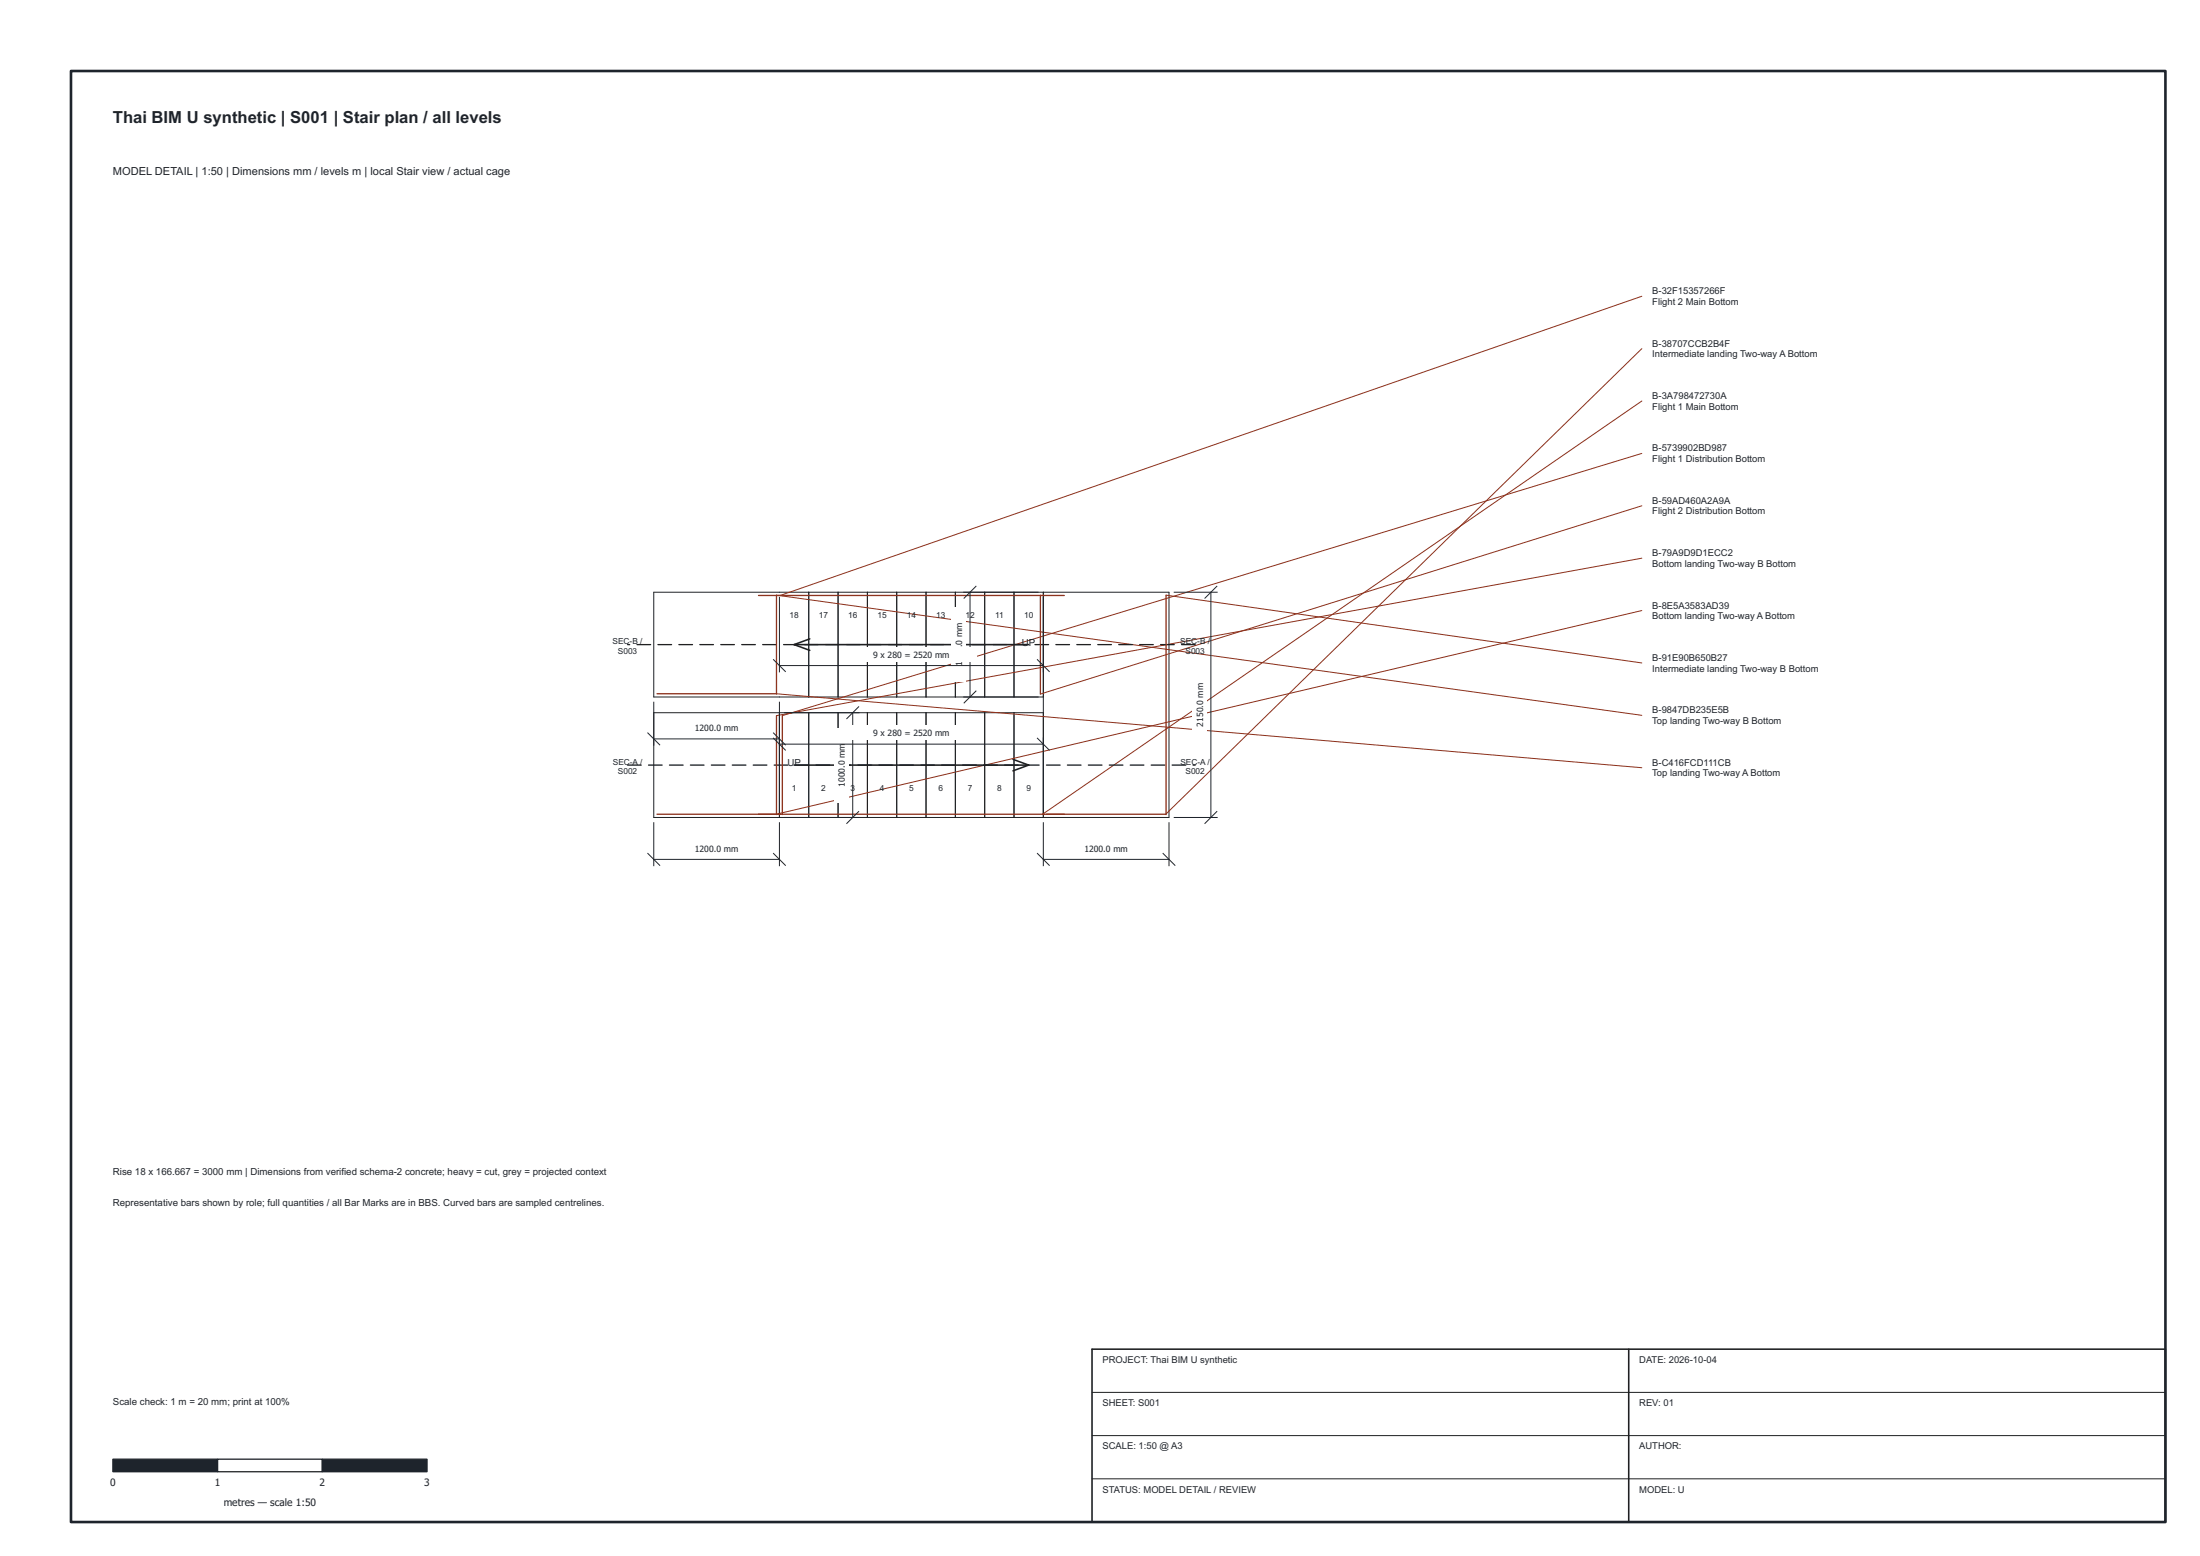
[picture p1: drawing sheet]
<svg xmlns="http://www.w3.org/2000/svg" width="420mm" height="297mm" viewBox="0 0 420 297" stroke-linecap="round" stroke-linejoin="round" font-family="sans-serif">
<g fill="none" stroke="#202020" stroke-width=".19">
<path d="M154.5 113.1v20M160.1 113.1v20M165.7 113.1v20M171.3 113.1v20M176.9 113.1v20M182.5 113.1v20M188.1 113.1v20M193.7 113.1v20M199.3 113.1v43M148.9 136.1v20M154.5 136.1v20M160.1 136.1v20"/>
<path d="M165.7 136.1v20M171.3 136.1v20M176.9 136.1v20M182.5 136.1v20M188.1 136.1v20M193.7 136.1v20M199.3 133.1h-74.4v-20h98.4v43h-98.4v-20h74.4M208.6 265.8h205M208.6 274.1h205M208.6 282.3h205"/>
</g>
<path d="M313.6 56.6l-164.6 57.1M313.6 76.6l-114.5 78.8M313.6 66.6l-91 88.8M313.6 86.6l-164.2 50M313.6 96.6l-114.9 35.9M148.3 113.6l165.3 23M222.7 113.6l90.9 13M313.6 106.6l-165.3 30M313.6 116.6l-165.4 38.8M148.2 132.4l165.4 14.2" fill="none" stroke="#8c301b" stroke-width=".19"/>
<g fill="none" stroke="#202020" stroke-width=".25">
<path d="M119.9 123.1h.4M121.7 123.1h2.6M125.7 123.1h2.6M129.7 123.1h2.6M133.7 123.1h2.6M137.7 123.1h2.6M141.7 123.1h2.6M145.7 123.1h2.6M149.7 123.1h2.6M153.7 123.1h2.6M157.7 123.1h2.6M161.7 123.1h2.6"/>
<path d="M165.7 123.1h2.6M169.7 123.1h2.6M173.7 123.1h2.6M177.7 123.1h2.6M181.7 123.1h2.6M185.7 123.1h2.6M189.7 123.1h2.6M193.7 123.1h2.6M197.7 123.1h2.6M201.7 123.1h2.6M205.7 123.1h2.6M209.7 123.1h2.6"/>
<path d="M213.7 123.1h2.6M217.7 123.1h2.6M221.7 123.1h2.6M225.7 123.1h2.6M119.9 146.1h2.6M123.9 146.1h2.6M127.9 146.1h2.6M131.9 146.1h2.6M135.9 146.1h2.6M139.9 146.1h2.6M143.9 146.1h2.6M147.9 146.1h2.6"/>
<path d="M151.9 146.1h2.6M155.9 146.1h2.6M159.9 146.1h2.6M163.9 146.1h2.6M167.9 146.1h2.6M171.9 146.1h2.6M175.9 146.1h2.6M179.9 146.1h2.6M183.9 146.1h2.6M187.9 146.1h2.6M191.9 146.1h2.6M195.9 146.1h2.6"/>
<path d="M199.9 146.1h2.6M203.9 146.1h2.6M207.9 146.1h2.6M211.9 146.1h2.6M215.9 146.1h2.6M219.9 146.1h2.6M223.9 146.1h2.6M227.9 146.1h.4"/>
</g>
<path d="M144.9 113.7h58.4M148.3 113.6v18.9M198.7 113.6v18.9M222.7 113.6v41.9M125.5 132.4h22.7M148.3 136.6v18.9M149.4 136.6v18.9M125.5 155.4h97.1" fill="none" stroke="#8c301b" stroke-width=".25"/>
<path d="M151.7 123.1h44.8M151.7 123.1l3 1.1M154.7 122l-3 1.1M151.7 146.1h44.8M193.5 145l3 1.1M196.5 146.1l-3 1.1M208.6 257.6h205v33h-205zM311.1 257.6v33" fill="none" stroke="#202020" stroke-width=".3"/>
<path d="M21.6 278.6h20v2.4h-20z" fill="#1e242c" stroke="#1e242c" stroke-width=".25"/>
<path d="M41.6 278.6h20v2.4h-20z" fill="#fff" stroke="#1e242c" stroke-width=".25"/>
<path d="M61.6 278.6h20v2.4h-20z" fill="#1e242c" stroke="#1e242c" stroke-width=".25"/>
<path d="M149.9 136.1h14.2M162.9 136.1v20M164 134.9l-2.3 2.3M149.9 156.1h14.2M164 154.9l-2.3 2.3" fill="none" stroke="#1e242c" stroke-width=".19"/>
<path d="M159.3 138.9h2.8v14.3h-2.8z" fill="#fff"/>
<path d="M147.7 140.9l2.3 2.3M148.9 140.9v14.2M148.9 142.1h50.4M198.1 140.9l2.3 2.3M199.3 140.9v14.2" fill="none" stroke="#1e242c" stroke-width=".19"/>
<path d="M161.5 138.5h25.1v2.8h-25.1z" fill="#fff"/>
<path d="M184.1 113.1h14.2M185.3 113.1v20M186.4 111.9l-2.3 2.3M184.1 133.1h14.2M186.4 131.9l-2.3 2.3" fill="none" stroke="#1e242c" stroke-width=".19"/>
<path d="M181.7 115.9h2.8v14.3h-2.8z" fill="#fff"/>
<path d="M148.9 114.1v14.2M199.3 114.1v14.2M147.7 125.9l2.3 2.3M148.9 127.1h50.4M198.1 125.9l2.3 2.3" fill="none" stroke="#1e242c" stroke-width=".19"/>
<path d="M161.5 123.5h25.1v2.8h-25.1z" fill="#fff"/>
<path d="M124.9 157.1v8.2M148.9 157.1v8.2M123.7 162.9l2.3 2.3M124.9 164.1h24M147.7 162.9l2.3 2.3" fill="none" stroke="#1e242c" stroke-width=".19"/>
<path d="M129.7 160.5h14.3v2.8h-14.3z" fill="#fff"/>
<path d="M199.3 157.1v8.2M223.3 157.1v8.2M198.1 162.9l2.3 2.3M199.3 164.1h24M222.1 162.9l2.3 2.3" fill="none" stroke="#1e242c" stroke-width=".19"/>
<path d="M204.1 160.5h14.3v2.8h-14.3z" fill="#fff"/>
<path d="M224.3 113.1h8.2M231.3 113.1v43M232.4 111.9l-2.3 2.3M224.3 156.1h8.2M232.4 154.9l-2.3 2.3" fill="none" stroke="#1e242c" stroke-width=".19"/>
<path d="M227.7 127.4h2.8v14.3h-2.8z" fill="#fff"/>
<path d="M123.7 139.9l2.3 2.3M124.9 134.1v8.2M147.7 139.9l2.3 2.3M148.9 134.1v8.2M124.9 141.1h24" fill="none" stroke="#1e242c" stroke-width=".19"/>
<path d="M129.7 137.5h14.3v2.8h-14.3z" fill="#fff"/>
<path d="M13.6 13.6h400v277h-400z" fill="none" stroke="#1e242c" stroke-width=".5"/>
<text font-size="3.2" fill="#1e242c" x="21.6" y="23.4">Thai BIM U synthetic | S001 | Stair plan / all levels</text>
<text font-size="2.1" fill="#1e242c" x="21.6" y="33.5">MODEL DETAIL | 1:50 | Dimensions mm / levels m | local Stair view / actual cage</text>
<g font-size="1.9" fill="#1e242c">
<text x="195.2" y="123.2">UP</text>
<text x="150.4" y="146.2">UP</text>
<text x="21.6" y="224.2">Rise 18 x 166.667 = 3000 mm | Dimensions from verified schema-2 concrete; heavy = cut, grey = projected context</text>
<text x="21.6" y="230.2">Representative bars shown by role; full quantities / all Bar Marks are in BBS. Curved bars are sampled centrelines.</text>
<text x="21.6" y="268.2">Scale check: 1 m = 20 mm; print at 100%</text>
<text x="21" y="283.7">0</text>
<text x="41" y="283.7">1</text>
<text x="42.7" y="287.5">metres — scale 1:50</text>
<text x="61" y="283.7">2</text>
<text x="81" y="283.7">3</text>
</g>
<g font-size="1.8" fill="#1e242c">
<text x="315.6" y="56.2">B-32F15357266F</text>
<text x="315.6" y="58.2">Flight 2 Main Bottom</text>
<text x="315.6" y="66.2">B-38707CCB2B4F</text>
<text x="315.6" y="68.2">Intermediate landing Two-way A Bottom</text>
<text x="315.6" y="76.2">B-3A798472730A</text>
<text x="315.6" y="78.2">Flight 1 Main Bottom</text>
<text x="315.6" y="86.2">B-5739902BD987</text>
<text x="315.6" y="88.2">Flight 1 Distribution Bottom</text>
<text x="315.6" y="96.2">B-59AD460A2A9A</text>
<text x="315.6" y="98.2">Flight 2 Distribution Bottom</text>
<text x="315.6" y="106.2">B-79A9D9D1ECC2</text>
<text x="315.6" y="108.2">Bottom landing Two-way B Bottom</text>
<text x="315.6" y="116.2">B-8E5A3583AD39</text>
<text x="315.6" y="118.2">Bottom landing Two-way A Bottom</text>
<text x="315.6" y="126.2">B-91E90B650B27</text>
<text x="315.6" y="128.2">Intermediate landing Two-way B Bottom</text>
<text x="315.6" y="136.2">B-9847DB235E5B</text>
<text x="315.6" y="138.2">Top landing Two-way B Bottom</text>
<text x="315.6" y="146.2">B-C416FCD111CB</text>
<text x="315.6" y="148.2">Top landing Two-way A Bottom</text>
<text x="210.6" y="260.2">PROJECT: Thai BIM U synthetic</text>
<text x="313.1" y="260.2">DATE: 2026-10-04</text>
<text x="210.6" y="268.4">SHEET: S001</text>
<text x="313.1" y="268.4">REV: 01</text>
<text x="210.6" y="276.7">SCALE: 1:50 @ A3</text>
<text x="313.1" y="276.7">AUTHOR:</text>
<text x="210.6" y="284.9">STATUS: MODEL DETAIL / REVIEW</text>
<text x="313.1" y="284.9">MODEL: U</text>
</g>
<g font-size="1.6" fill="#1e242c">
<text x="150.8" y="118">18</text>
<text x="156.4" y="118">17</text>
<text x="162" y="118">16</text>
<text x="167.6" y="118">15</text>
<text x="173.2" y="118">14</text>
<text x="178.8" y="118">13</text>
<text x="184.4" y="118">12</text>
<text x="190" y="118">11</text>
<text x="195.6" y="118">10</text>
<text x="117" y="123">SEC-B /</text>
<text x="118" y="124.8">S003</text>
<text x="166.8" y="125.6">9 x 28</text>
<text x="171.3" y="125.6">0 = 252</text>
<text x="177.2" y="125.6">0 mm</text>
<text x="183.8" y="123.1" transform="rotate(-90 183.8 123.1)">0 mm</text>
<text x="225.4" y="123">SEC-B /</text>
<text x="226.4" y="124.8">S003</text>
<text x="183.8" y="127.2" transform="rotate(-90 183.8 127.2)">1000.</text>
<text x="132.7" y="139.6">1200.0 mm</text>
<text x="166.8" y="140.6">9 x 28</text>
<text x="171.3" y="140.6">0 = 252</text>
<text x="177.2" y="140.6">0 mm</text>
<text x="229.8" y="138.7" transform="rotate(-90 229.8 138.7)">2150.0 mm</text>
<text x="117" y="146">SEC-A /</text>
<text x="118" y="147.8">S002</text>
<text x="225.4" y="146">SEC-A /</text>
<text x="226.4" y="147.8">S002</text>
<text x="151.2" y="151">1</text>
<text x="156.8" y="151">2</text>
<text x="161.4" y="150.2" transform="rotate(-90 161.4 150.2)">1000.0 mm</text>
<text x="162.4" y="151">3</text>
<text x="168" y="151">4</text>
<text x="173.6" y="151">5</text>
<text x="179.2" y="151">6</text>
<text x="184.8" y="151">7</text>
<text x="190.4" y="151">8</text>
<text x="196" y="151">9</text>
<text x="132.7" y="162.6">1200.0 mm</text>
<text x="207.1" y="162.6">1200.0 mm</text>
</g>
</svg>
